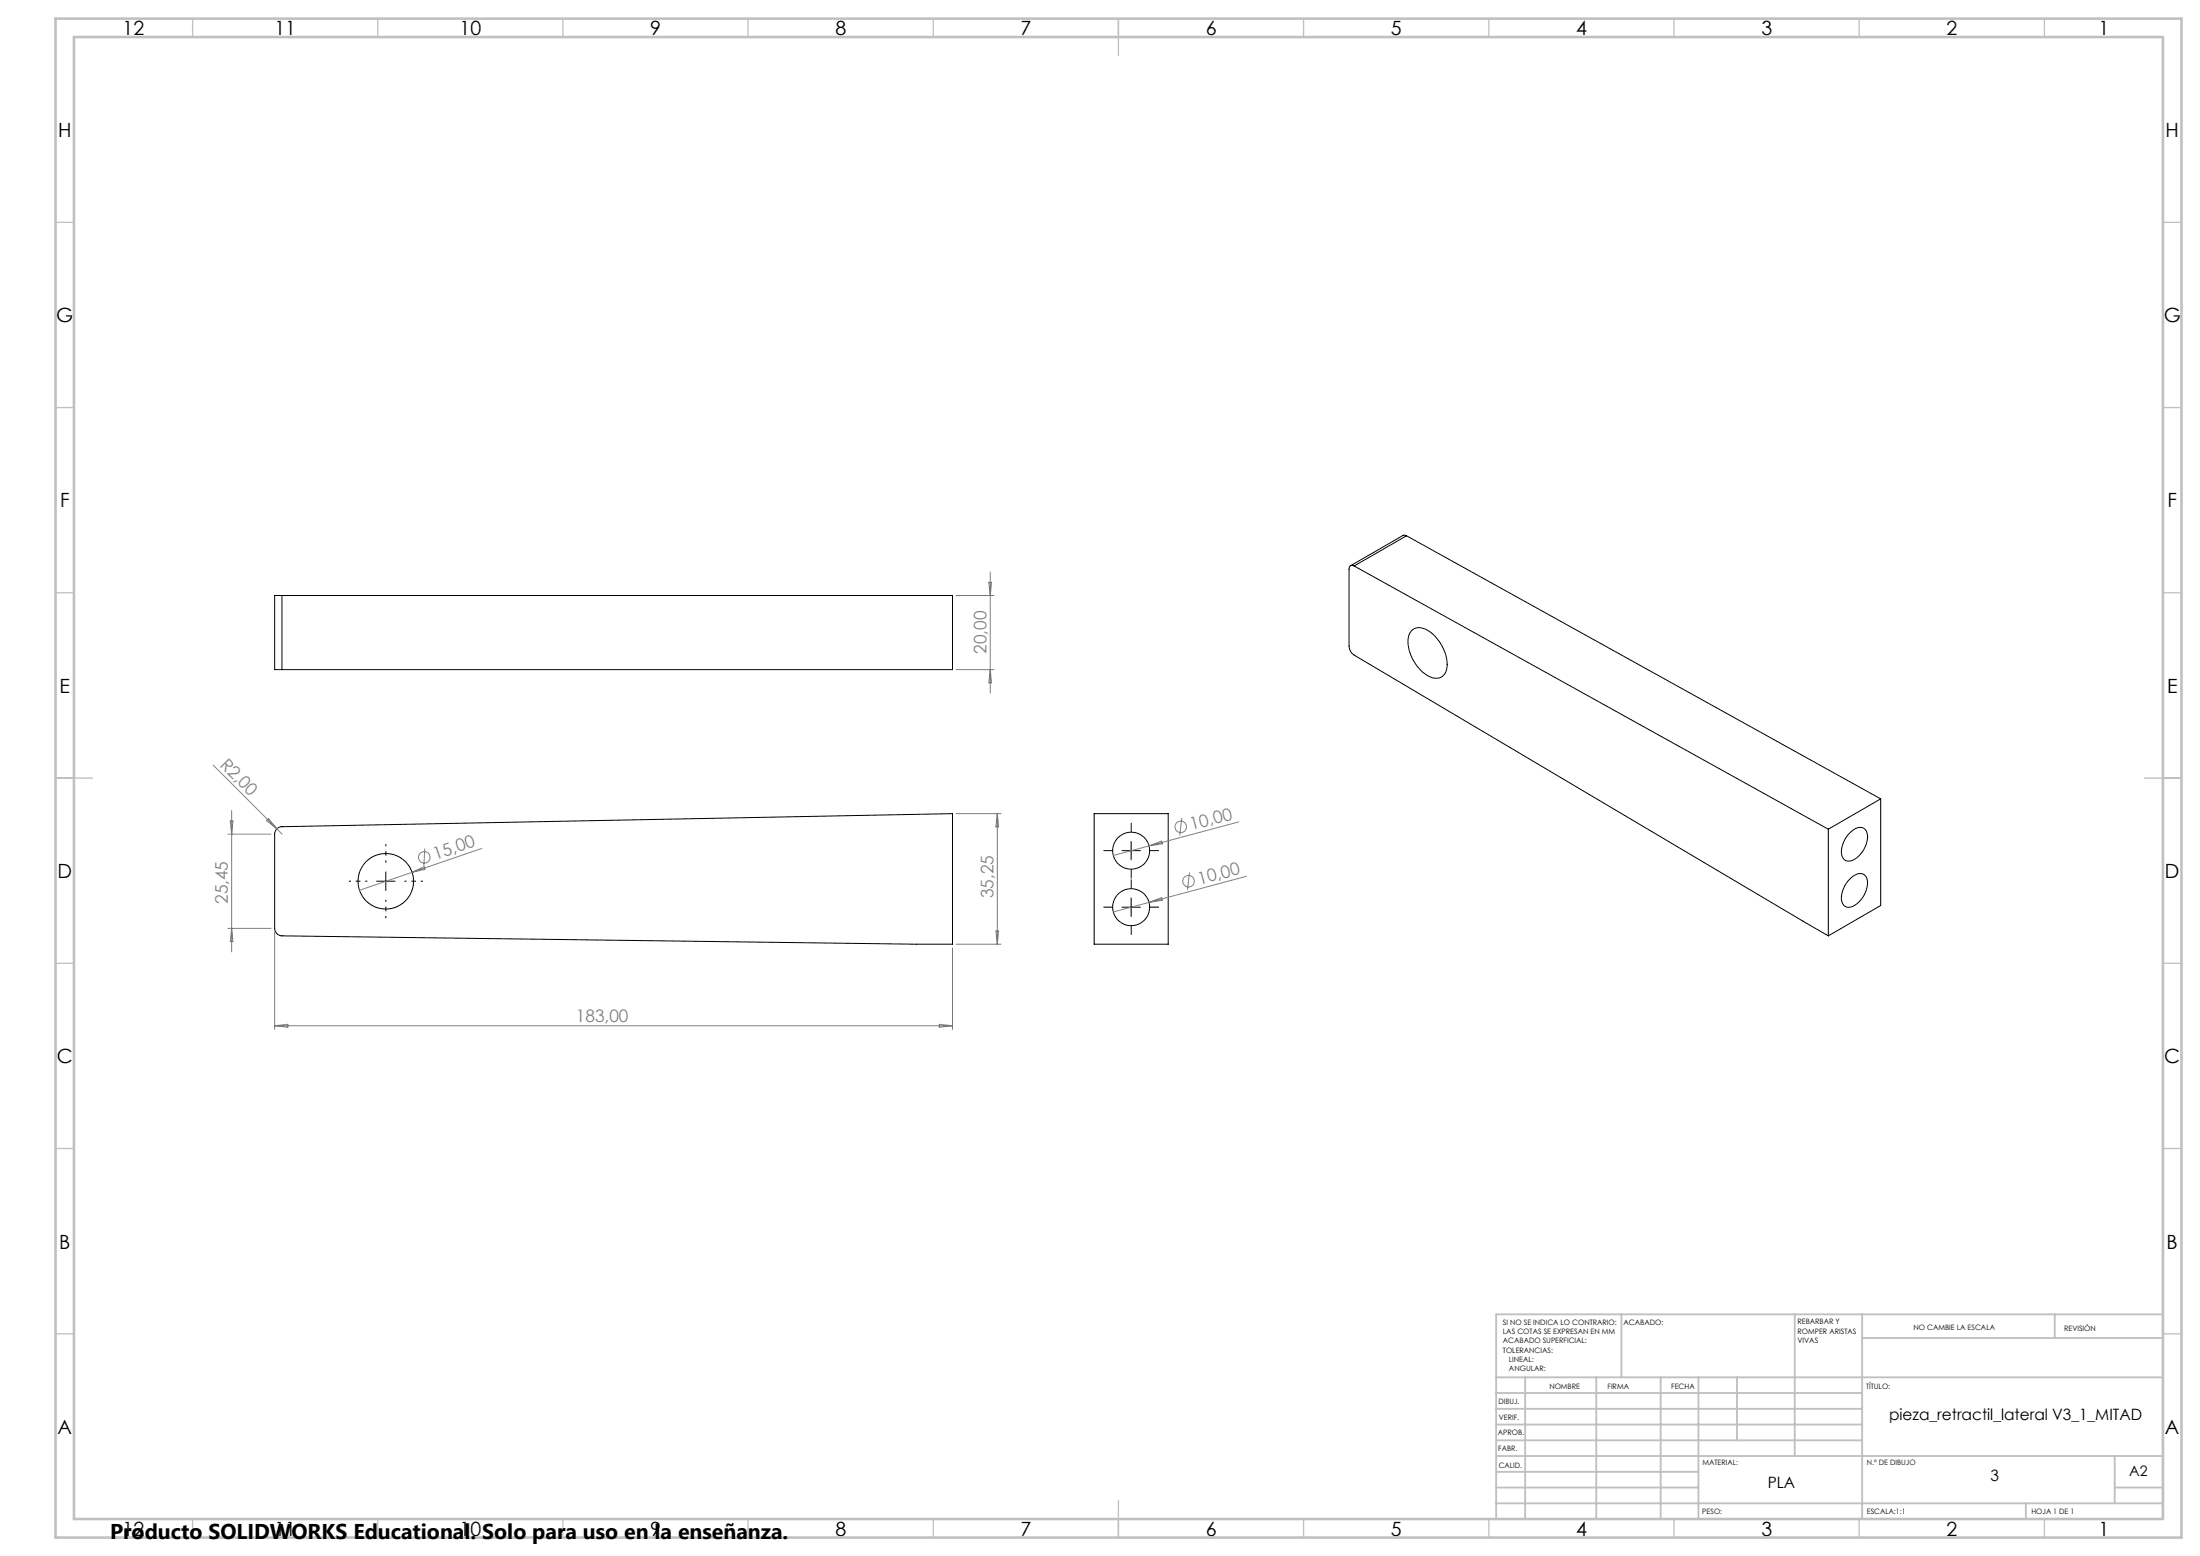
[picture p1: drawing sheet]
<svg xmlns="http://www.w3.org/2000/svg" width="594mm" height="420mm" viewBox="0 0 594 420" stroke-linecap="round" stroke-linejoin="round" font-family="sans-serif">
<g fill="none" stroke="#000" stroke-width=".27">
<path d="M365.6 152.8a.85 .85 0 0 0-1-.1 .85 .85 0 0 0-.4 .9v20.8a3.1 3.1 0 0 0 1.4 2.4l128 75.8M365.6 152.8l128 71M379.8 144.6l-.6-.2-.4 .2-14.1 8.1M379.8 144.6l-14.2 8.2M379.8 144.6l128 71M76.1 160.7h-1.9v20h1.9M76.1 160.7h181.1v20h-181.1M76.1 160.7v20M381.2 170.1a3.8 3.8 0 0 1 5 .5 11.2 11.2 0 0 1 4.4 10.2 3.1 3.1 0 0 1-5.2 1.6 11.1 11.1 0 0 1-5.1-10.7zM295.4 219.6h20v35.3h-20zM507.8 215.6l-14.2 8.2M507.8 215.6v28.8l-14.2 8.2"/>
<path d="M74.8 223.7l.6-.4 .7-.2 181.1-3.5v35.3l-181.1-2.3a2.05 2.05 0 0 1-1.9-2v-25.4l.1-.8zM101.7 237.9h5M104.2 235.4v5M302.9 229.6h5M305.4 227.1v5M493.6 223.8v28.8M499.5 237.3a2.93 2.93 0 0 1 4-1 4.3 4.3 0 0 1 0 4.9 6 6 0 0 1-4.6 3.7 2.58 2.58 0 0 1-1.6-3.5l.8-2.2zM499.5 224.8a2.93 2.93 0 0 1 4-1 4.3 4.3 0 0 1 0 4.9 5.9 5.9 0 0 1-4.6 3.7 2.53 2.53 0 0 1-1.6-3.5l.8-2.2zM302.9 244.9h5M305.4 242.4v5"/>
<circle cx="104.2" cy="237.9" r="7.5"/>
<circle cx="305.4" cy="229.6" r="5"/>
<circle cx="305.4" cy="244.9" r="5"/>
</g>
<g fill="none" stroke="#808080" stroke-width=".27">
<path d="M267 157.2h.7l-.3 3.5zM267.4 154.4v32.7M258.2 160.7h10.2M258.2 180.7h10.2M267.4 180.7l.3 3.6h-.7zM57.6 206.5l17.2 17.2M62.5 218.8v38.1M258.2 219.6h12.1M269.3 219.6v35.3M269.3 219.6l.3 3.6h-.7zM61.5 225.2h11.7M62.2 221.6h.7l-.4 3.6z"/>
<path d="M72 221.5l.5-.5 2.3 2.7zM74.8 223.7l1.4 1.5M111.3 235.5l3.2-1.6 .3 .8zM114.7 229l-.3 4.8M130.1 229l-33 11.3M310.2 228.3l3.4-1.3 .2 .8zM319.1 220.8l-.6 4.7M321.2 235.5l-.6 4.8M334.5 221.8l-33.9 9.1M336.6 236.5l-36 9.7M61.5 250.6h11.7M62.5 250.6l.4 3.6h-.7z"/>
<path d="M74.2 251.6v26.3M257.2 255.9v22M258.2 254.9h12.1M268.9 251.3h.7l-.3 3.6zM310.2 243.6l3.4-1.3 .2 .7zM74.2 276.9h183M74.2 276.9l3.5-.4v.8zM253.6 276.5l3.6 .4-3.6 .4z"/>
<circle cx="114.6" cy="231.4" r="1.56"/>
<circle cx="318.8" cy="223.2" r="1.56"/>
<circle cx="320.9" cy="237.9" r="1.56"/>
</g>
<path d="M300.4 229.6h-2.5M305.4 239.9v-2.5M305.4 224.6v-2.5M305.4 234.6v2.5M310.4 229.6h2.5M300.4 244.9h-2.5M305.4 249.9v2.5M310.4 244.9h2.5" fill="none" stroke="#000" stroke-width=".27" stroke-dasharray="15.2 1.3 1.3 1.3" stroke-linecap="butt"/>
<path d="M99.2 237.9h-5M104.2 232.9v-5M109.2 237.9h5M104.2 242.9v5" fill="none" stroke="#000" stroke-width=".27" stroke-dasharray="15.2 1.3 1.3 1.3" stroke-dashoffset="14.6" stroke-linecap="butt"/>
<g fill="none" stroke="#c0c0c0" stroke-width=".35">
<path d="M52 5v5M102 5v5M152 5v5M202 5v5M252 5v5M302 5v10M352 5v5M402 5v5M452 5v5M502 5v5M552 5v5M15 60h5"/>
<path d="M584 60h5M15 110h5M584 110h5M15 160h5M584 160h5M15 210h10M579 210h10M15 260h5M584 260h5M15 310h5M584 310h5M15 360h5"/>
<path d="M584 360h5M52 410v5M102 410v5M152 410v5M202 410v5M252 410v5M302 405v10M352 410v5M402 410v5M452 410v5M502 410v5M552 410v5"/>
</g>
<g fill="none" stroke="#c0c0c0" stroke-width=".5">
<path d="M437.8 354.8v17M484.6 354.8v38.2M502.8 354.8v55.2M554.8 354.8v6.4M584 354.8h-180v55.2M404 371.8h180M404 376h98.8M411.8 371.8v38.2M431 371.8v38.2M448.4 371.8v38.2M458.6 371.8v38.2M469 371.8v17"/>
<path d="M502.8 361.2h81.2M404 388.8h98.8M404 384.5h98.8M404 380.3h98.8M404 397.3h54.6M404 393h180M571 393v12.8M404 405.8h180M404 401.5h54.6M547 405.8v4.2M571 401.5h13"/>
</g>
<path d="M15 5h574v410h-574zM20 10h564v400h-564z" fill="none" stroke="#c0c0c0" stroke-width=".7"/>
<text font-size="5.8" x="29.7" y="415.3">Producto SOLIDWORKS Educational. Solo para uso en la enseñanza.</text>
<g font-size="5.3">
<text x="33.1" y="9.5">12</text>
<text x="74.1" y="9.5">11</text>
<text x="124.1" y="9.5">10</text>
<text x="175.6" y="9.5">9</text>
<text x="225.6" y="9.5">8</text>
<text x="275.6" y="9.5">7</text>
<text x="325.6" y="9.5">6</text>
<text x="375.6" y="9.5">5</text>
<text x="425.6" y="9.5">4</text>
<text x="475.6" y="9.5">3</text>
<text x="525.6" y="9.5">2</text>
<text x="566.6" y="9.5">1</text>
<text x="15.7" y="37">H</text>
<text x="584.7" y="37">H</text>
<text x="15.2" y="87">G</text>
<text x="584.2" y="87">G</text>
<text x="16.2" y="137">F</text>
<text x="585.2" y="137">F</text>
<text x="16.1" y="187">E</text>
<text x="585.1" y="187">E</text>
<text x="15.5" y="237">D</text>
<text x="584.5" y="237">D</text>
<text x="15.4" y="287">C</text>
<text x="584.4" y="287">C</text>
<text x="16" y="337">B</text>
<text x="585" y="337">B</text>
<text x="15.5" y="387">A</text>
<text x="584.5" y="387">A</text>
<text x="33.1" y="414.5">12</text>
<text x="74.1" y="414.5">11</text>
<text x="124.1" y="414.5">10</text>
<text x="175.6" y="414.5">9</text>
<text x="225.6" y="414.5">8</text>
<text x="275.6" y="414.5">7</text>
<text x="325.6" y="414.5">6</text>
<text x="375.6" y="414.5">5</text>
<text x="425.6" y="414.5">4</text>
<text x="475.6" y="414.5">3</text>
<text x="525.6" y="414.5">2</text>
<text x="566.6" y="414.5">1</text>
</g>
<g font-size="4.7" fill="#808080">
<text x="266.4" y="176.4" transform="rotate(-90 266.4 176.4)">20,00</text>
<text x="59.2" y="206.7" transform="rotate(45 59.2 206.7)">R2,00</text>
<text x="321.7" y="224.2" transform="rotate(-15 321.7 224.2)">10,00</text>
<text x="117.6" y="232.2" transform="rotate(-19 117.6 232.2)">15,00</text>
<text x="323.8" y="238.8" transform="rotate(-15 323.8 238.8)">10,00</text>
<text x="61.5" y="244" transform="rotate(-90 61.5 244)">25,45</text>
<text x="268.3" y="242.5" transform="rotate(-90 268.3 242.5)">35,25</text>
<text x="155.5" y="275.8">183,00</text>
</g>
<g font-size="4.2">
<text x="510.1" y="383.4">pieza_retractil_lateral V3_1_MITAD</text>
<text x="477.3" y="401.7">PLA</text>
<text x="537.5" y="399.8">3</text>
</g>
<text font-size="3.9" x="574.9" y="398.5">A2</text>
<g font-size="2">
<text x="405.8" y="357.6">SI NO SE INDICA LO CONTRARIO:</text>
<text x="438.4" y="357.6">ACABADO:</text>
<text x="485.3" y="357.5">REBARBAR Y</text>
<text x="485.3" y="360">ROMPER ARISTAS</text>
<text x="516.6" y="359">NO CAMBIE LA ESCALA</text>
<text x="557.3" y="359.2">REVISIÓN</text>
<text x="405.8" y="360.1">LAS COTAS SE EXPRESAN EN MM</text>
<text x="405.8" y="362.6">ACABADO SUPERFICIAL:</text>
<text x="405.8" y="365.1">TOLERANCIAS:</text>
<text x="485.3" y="362.5">VIVAS</text>
<text x="407.4" y="367.6">LINEAL:</text>
<text x="407.4" y="370.1">ANGULAR:</text>
<text x="418.3" y="375">NOMBRE</text>
<text x="434" y="374.9">FIRMA</text>
<text x="451.2" y="374.9">FECHA</text>
<text x="503.9" y="374.9">TÍTULO:</text>
<text x="404.6" y="379.1">DIBUJ.</text>
<text x="404.7" y="383.3">VERIF.</text>
<text x="404.4" y="387.4">APROB.</text>
<text x="404.5" y="391.8">FABR.</text>
<text x="459.6" y="395.5">MATERIAL:</text>
<text x="504.1" y="395.5">N.º DE DIBUJO</text>
<text x="404.7" y="396.1">CALID.</text>
<text x="459.6" y="408.5">PESO:</text>
<text x="504.1" y="408.6">ESCALA:1:1</text>
<text x="548.5" y="408.6">HOJA 1 DE 1</text>
</g>
</svg>
